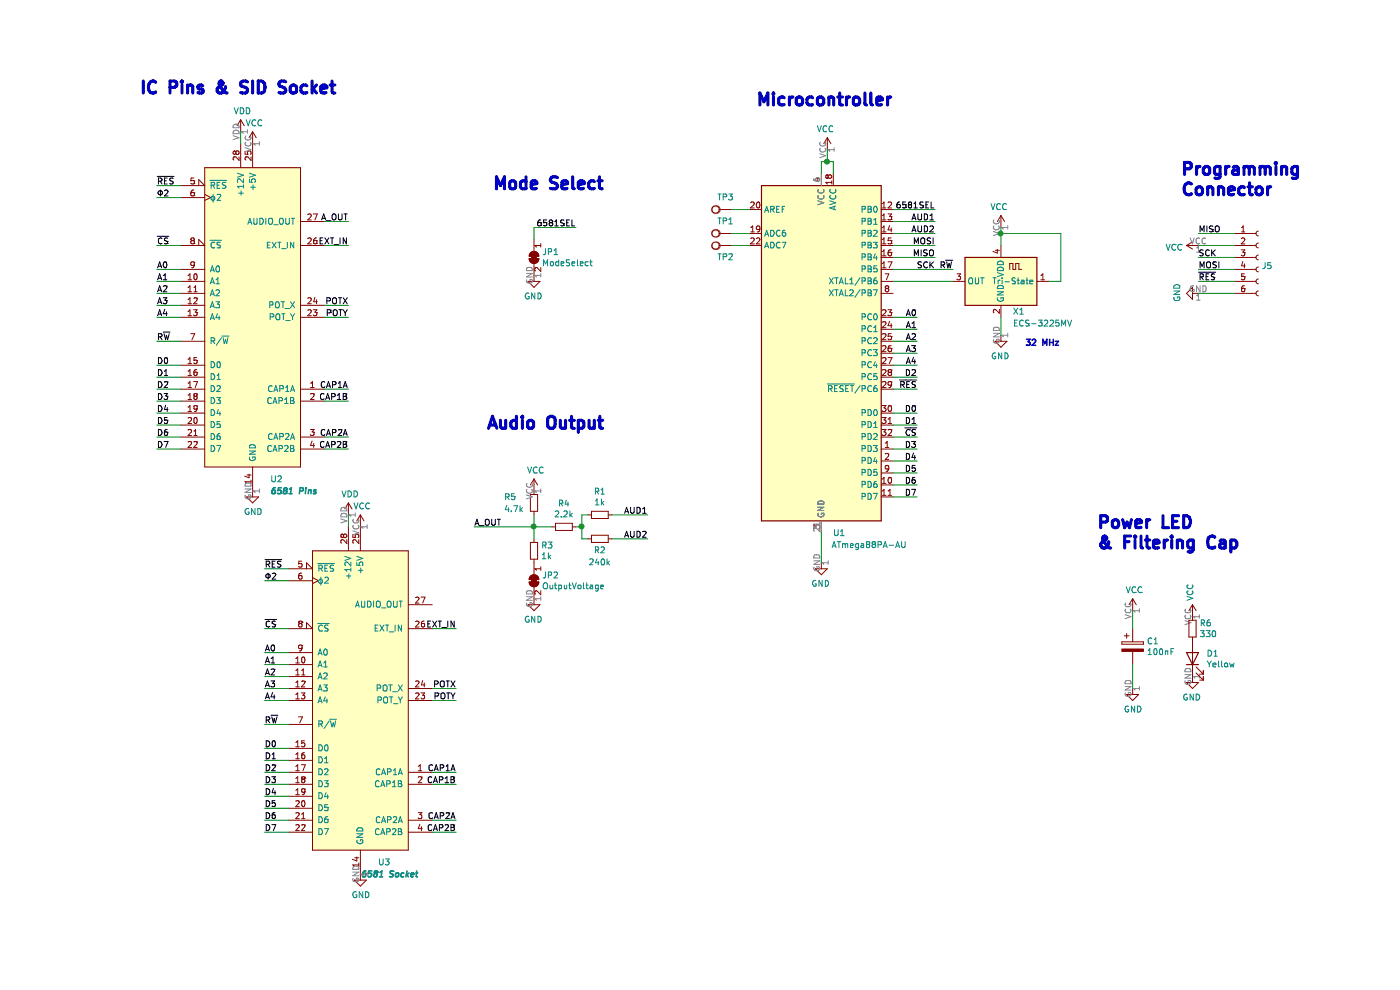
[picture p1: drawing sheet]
EESchema Schematic File Version 4
EELAYER 30 0
EELAYER END
$Descr A4 11693 8268
encoding utf-8
Sheet 1 1
Title ""
Date ""
Rev ""
Comp ""
Comment1 ""
Comment2 ""
Comment3 ""
Comment4 ""
$EndDescr
$Comp
L MCU_Microchip_ATmega:ATmega88PA-AU U1
U 1 1
P 6550 2950
F 0 "U1" H 6700 1450 50  0000 C CNN
F 1 "ATmega88PA-AU" H 6950 1350 50  0000 C CNN
F 2 "Package_QFP:TQFP-32_7x7mm_P0.8mm" H 6550 2950 50  0001 C CIN
F 3 "http://ww1.microchip.com/downloads/en/DeviceDoc/ATmega48PA_88PA_168PA-Data-Sheet-40002011A.pdf" H 6550 2950 50  0001 C CNN
	1    6550 2950
	1    0    0    -1  
$EndComp
$Comp
L Jumper:SolderJumper_2_Bridged JP1
U 1 1
P 4150 2150
F 0 "JP1" V 4104 2218 50  0000 L CNN
F 1 "ModeSelect" V 4195 2218 50  0000 L CNN
F 2 "" H 4150 2150 50  0001 C CNN
F 3 "~" H 4150 2150 50  0001 C CNN
	1    4150 2150
	0    1    1    0   
$EndComp
$Comp
L Device:LED D1
U 1 1
P 9650 5500
F 0 "D1" V 9689 5382 50  0000 R CNN
F 1 "Yellow" V 9598 5382 50  0000 R CNN
F 2 "" H 9650 5500 50  0001 C CNN
F 3 "~" H 9650 5500 50  0001 C CNN
	1    9650 5500
	0    -1   -1   0   
$EndComp
$Comp
L Connector:Conn_01x06_Female J5
U 1 1
P 10200 2150
F 0 "J5" H 10228 2080 50  0000 L CNN
F 1 "6PinConnector" H 10228 2035 50  0001 L CNN
F 2 "" H 10200 2150 50  0001 C CNN
F 3 "~" H 10200 2150 50  0001 C CNN
	1    10200 2150
	1    0    0    -1  
$EndComp
$Comp
L Device:CP C1
U 1 1
P 9150 5400
F 0 "C1" H 9268 5446 50  0000 L CNN
F 1 "100nF" H 9268 5355 50  0000 L CNN
F 2 "" H 9188 5250 50  0001 C CNN
F 3 "~" H 9150 5400 50  0001 C CNN
	1    9150 5400
	1    0    0    -1  
$EndComp
Wire Wire Line
	2100 6250 1900 6250
Wire Wire Line
	2100 6350 1900 6350
Wire Wire Line
	2100 6450 1900 6450
Wire Wire Line
	2100 6550 1900 6550
Wire Wire Line
	2100 6650 1900 6650
Wire Wire Line
	2100 6750 1900 6750
Wire Wire Line
	2100 6850 1900 6850
Wire Wire Line
	2100 6950 1900 6950
Text Label 1900 6250 0    50   ~ 0
D0
Text Label 1900 6350 0    50   ~ 0
D1
Text Label 1900 6450 0    50   ~ 0
D2
Text Label 1900 6550 0    50   ~ 0
D3
Text Label 1900 6650 0    50   ~ 0
D4
Text Label 1900 6750 0    50   ~ 0
D5
Text Label 1900 6850 0    50   ~ 0
D6
Text Label 1900 6950 0    50   ~ 0
D7
Wire Wire Line
	3300 5850 3500 5850
Wire Wire Line
	3300 5750 3500 5750
Wire Wire Line
	3300 5250 3500 5250
Wire Wire Line
	2100 4850 1900 4850
Text Label 3500 5850 2    50   ~ 0
POTY
Text Label 3500 5750 2    50   ~ 0
POTX
Text Label 3500 5250 2    50   ~ 0
EXT_IN
Wire Wire Line
	2100 4750 1900 4750
Text Label 1900 4750 0    50   ~ 0
~RES~
Text Label 1900 4850 0    50   ~ 0
Φ2
Text Notes 850  800  0    100  ~ 20
IC Pins & SID Socket
Wire Wire Line
	2100 5850 1900 5850
Wire Wire Line
	2100 5750 1900 5750
Wire Wire Line
	2100 5650 1900 5650
Wire Wire Line
	2100 5550 1900 5550
Wire Wire Line
	2100 5450 1900 5450
Wire Wire Line
	2100 5250 1900 5250
Wire Wire Line
	2100 6050 1900 6050
Wire Wire Line
	3300 6950 3500 6950
Wire Wire Line
	3300 6850 3500 6850
Wire Wire Line
	3300 6550 3500 6550
Wire Wire Line
	3300 6450 3500 6450
Text Label 1900 5850 0    50   ~ 0
A4
Text Label 1900 5750 0    50   ~ 0
A3
Text Label 1900 5650 0    50   ~ 0
A2
Text Label 1900 5550 0    50   ~ 0
A1
Text Label 1900 5450 0    50   ~ 0
A0
Text Label 1900 5250 0    50   ~ 0
~CS~
Text Label 1900 6050 0    50   ~ 0
R~W~
Text Label 3500 6950 2    50   ~ 0
CAP2B
Text Label 3500 6850 2    50   ~ 0
CAP2A
Text Label 3500 6550 2    50   ~ 0
CAP1B
Text Label 3500 6450 2    50   ~ 0
CAP1A
$Comp
L power:VCC #PWR0107
U 1 1
P 9150 5100
F 0 "#PWR0107" H 9150 4950 50  0001 C CNN
F 1 "VCC" H 9165 5273 50  0000 C CNN
F 2 "" H 9150 5100 50  0001 C CNN
F 3 "" H 9150 5100 50  0001 C CNN
	1    9150 5100
	1    0    0    -1  
$EndComp
Wire Wire Line
	9150 5100 9150 5250
$Comp
L power:GND #PWR0108
U 1 1
P 9150 5750
F 0 "#PWR0108" H 9150 5500 50  0001 C CNN
F 1 "GND" H 9155 5577 50  0000 C CNN
F 2 "" H 9150 5750 50  0001 C CNN
F 3 "" H 9150 5750 50  0001 C CNN
	1    9150 5750
	1    0    0    -1  
$EndComp
Wire Wire Line
	9150 5550 9150 5750
$Comp
L power:VCC #PWR0109
U 1 1
P 8050 1900
F 0 "#PWR0109" H 8050 1750 50  0001 C CNN
F 1 "VCC" H 8065 2073 50  0000 C CNN
F 2 "" H 8050 1900 50  0001 C CNN
F 3 "" H 8050 1900 50  0001 C CNN
	1    8050 1900
	-1   0    0    -1  
$EndComp
Wire Wire Line
	8050 1900 8050 1950
Wire Wire Line
	8450 2350 8550 2350
Wire Wire Line
	8550 2350 8550 1950
Wire Wire Line
	8550 1950 8050 1950
Connection ~ 8050 1950
Wire Wire Line
	8050 1950 8050 2050
$Comp
L power:GND #PWR0110
U 1 1
P 8050 2800
F 0 "#PWR0110" H 8050 2550 50  0001 C CNN
F 1 "GND" H 8055 2627 50  0000 C CNN
F 2 "" H 8050 2800 50  0001 C CNN
F 3 "" H 8050 2800 50  0001 C CNN
	1    8050 2800
	-1   0    0    -1  
$EndComp
Wire Wire Line
	8050 2650 8050 2800
$Comp
L Oscillator:ECS-2520MV-xxx-xx X1
U 1 1
P 8050 2350
F 0 "X1" H 7950 2100 50  0000 R CNN
F 1 "ECS-3225MV" H 7950 2000 50  0000 R CNN
F 2 "Oscillator:Oscillator_SMD_ECS_2520MV-xxx-xx-4Pin_2.5x2.0mm" H 8500 2000 50  0001 C CNN
F 3 "https://www.ecsxtal.com/store/pdf/ECS-2520MV.pdf" H 7875 2475 50  0001 C CNN
	1    8050 2350
	-1   0    0    -1  
$EndComp
Wire Wire Line
	7650 2350 7150 2350
$Comp
L power:VCC #PWR0111
U 1 1
P 6600 1250
F 0 "#PWR0111" H 6600 1100 50  0001 C CNN
F 1 "VCC" H 6615 1423 50  0000 C CNN
F 2 "" H 6600 1250 50  0001 C CNN
F 3 "" H 6600 1250 50  0001 C CNN
	1    6600 1250
	-1   0    0    -1  
$EndComp
Wire Wire Line
	6600 1250 6600 1350
Wire Wire Line
	6600 1350 6550 1350
Wire Wire Line
	6550 1350 6550 1450
Wire Wire Line
	6600 1350 6650 1350
Wire Wire Line
	6650 1350 6650 1450
Connection ~ 6600 1350
$Comp
L Device:R_Small R6
U 1 1
P 9650 5250
F 0 "R6" H 9709 5296 50  0000 L CNN
F 1 "330" H 9709 5205 50  0000 L CNN
F 2 "" H 9650 5250 50  0001 C CNN
F 3 "~" H 9650 5250 50  0001 C CNN
	1    9650 5250
	1    0    0    -1  
$EndComp
$Comp
L power:GND #PWR0112
U 1 1
P 6550 4700
F 0 "#PWR0112" H 6550 4450 50  0001 C CNN
F 1 "GND" H 6555 4527 50  0000 C CNN
F 2 "" H 6550 4700 50  0001 C CNN
F 3 "" H 6550 4700 50  0001 C CNN
	1    6550 4700
	-1   0    0    -1  
$EndComp
Wire Wire Line
	6550 4450 6550 4700
Wire Wire Line
	7150 3750 7350 3750
Wire Wire Line
	7150 3850 7350 3850
Wire Wire Line
	7150 3650 7350 3650
Wire Wire Line
	7150 3550 7350 3550
Wire Wire Line
	7150 3450 7350 3450
Wire Wire Line
	7150 3950 7350 3950
Wire Wire Line
	7150 4050 7350 4050
Wire Wire Line
	7150 4150 7350 4150
Text Label 7350 3450 2    50   ~ 0
D0
Text Label 7350 3550 2    50   ~ 0
D1
Text Label 7350 3650 2    50   ~ 0
~CS~
Text Label 7350 3750 2    50   ~ 0
D3
Text Label 7350 3850 2    50   ~ 0
D4
Text Label 7350 3950 2    50   ~ 0
D5
Text Label 7350 4050 2    50   ~ 0
D6
Text Label 7350 4150 2    50   ~ 0
D7
Wire Wire Line
	7150 2650 7350 2650
Wire Wire Line
	7150 2750 7350 2750
Wire Wire Line
	7150 2850 7350 2850
Wire Wire Line
	7150 2950 7350 2950
Wire Wire Line
	7150 3050 7350 3050
Wire Wire Line
	7150 3150 7350 3150
Wire Wire Line
	7150 3250 7350 3250
Text Label 7500 1750 2    50   ~ 0
6581SEL
Text Label 7500 1850 2    50   ~ 0
AUD1
Wire Wire Line
	7150 1750 7500 1750
Wire Wire Line
	7150 1850 7500 1850
Wire Wire Line
	7150 1950 7500 1950
Wire Wire Line
	7150 2050 7500 2050
Wire Wire Line
	7150 2150 7500 2150
Text Label 7500 1950 2    50   ~ 0
AUD2
Text Label 7500 2050 2    50   ~ 0
MOSI
Text Label 7500 2150 2    50   ~ 0
MISO
Text Label 7500 2250 2    50   ~ 0
SCK
Text Label 7350 2650 2    50   ~ 0
A0
Text Label 7350 2750 2    50   ~ 0
A1
Text Label 7350 2850 2    50   ~ 0
A2
Text Label 7350 2950 2    50   ~ 0
A3
Text Label 7350 3050 2    50   ~ 0
A4
Text Label 7350 3150 2    50   ~ 0
D2
Text Label 7350 3250 2    50   ~ 0
~RES~
$Comp
L Connector:TestPoint TP1
U 1 1
P 5800 1950
F 0 "TP1" V 5900 2000 50  0000 C CNN
F 1 "TestPoint" V 5904 2022 50  0001 C CNN
F 2 "" H 6000 1950 50  0001 C CNN
F 3 "~" H 6000 1950 50  0001 C CNN
	1    5800 1950
	0    -1   -1   0   
$EndComp
$Comp
L Connector:TestPoint TP2
U 1 1
P 5800 2050
F 0 "TP2" V 5700 2100 50  0000 C CNN
F 1 "TestPoint" V 5904 2122 50  0001 C CNN
F 2 "" H 6000 2050 50  0001 C CNN
F 3 "~" H 6000 2050 50  0001 C CNN
	1    5800 2050
	0    -1   -1   0   
$EndComp
$Comp
L Connector:TestPoint TP3
U 1 1
P 5800 1750
F 0 "TP3" V 5900 1800 50  0000 C CNN
F 1 "TestPoint" V 5904 1822 50  0001 C CNN
F 2 "" H 6000 1750 50  0001 C CNN
F 3 "~" H 6000 1750 50  0001 C CNN
	1    5800 1750
	0    -1   -1   0   
$EndComp
Wire Wire Line
	5800 1750 5950 1750
Wire Wire Line
	5950 1950 5800 1950
Wire Wire Line
	5800 2050 5950 2050
Wire Wire Line
	7150 2250 7650 2250
Text Label 7650 2250 2    50   ~ 0
R~W~
$Comp
L power:GND #PWR0113
U 1 1
P 9700 2450
F 0 "#PWR0113" H 9700 2200 50  0001 C CNN
F 1 "GND" H 9705 2277 50  0000 C CNN
F 2 "" H 9700 2450 50  0001 C CNN
F 3 "" H 9700 2450 50  0001 C CNN
	1    9700 2450
	0    1    -1   0   
$EndComp
Wire Wire Line
	10000 2450 9700 2450
Wire Wire Line
	10000 2350 9700 2350
Wire Wire Line
	10000 2250 9700 2250
Wire Wire Line
	10000 2150 9700 2150
Wire Wire Line
	10000 2050 9700 2050
Wire Wire Line
	10000 1950 9700 1950
$Comp
L power:VCC #PWR0114
U 1 1
P 9700 2050
F 0 "#PWR0114" H 9700 1900 50  0001 C CNN
F 1 "VCC" V 9715 2177 50  0000 L CNN
F 2 "" H 9700 2050 50  0001 C CNN
F 3 "" H 9700 2050 50  0001 C CNN
	1    9700 2050
	0    -1   1    0   
$EndComp
Text Label 9700 1950 0    50   ~ 0
MISO
Text Label 9700 2150 0    50   ~ 0
SCK
Text Label 9700 2250 0    50   ~ 0
MOSI
Text Label 9700 2350 0    50   ~ 0
~RES~
Text Notes 9550 1650 0    100  ~ 20
Programming\nConnector
Text Notes 6000 900  0    100  ~ 20
Microcontroller
Text Notes 8850 4600 0    100  ~ 20
Power LED\n& Filtering Cap
$Comp
L power:VCC #PWR0115
U 1 1
P 9650 5150
F 0 "#PWR0115" H 9650 5000 50  0001 C CNN
F 1 "VCC" V 9665 5277 50  0000 L CNN
F 2 "" H 9650 5150 50  0001 C CNN
F 3 "" H 9650 5150 50  0001 C CNN
	1    9650 5150
	-1   0    0    -1  
$EndComp
$Comp
L power:GND #PWR0116
U 1 1
P 9650 5650
F 0 "#PWR0116" H 9650 5400 50  0001 C CNN
F 1 "GND" H 9655 5477 50  0000 C CNN
F 2 "" H 9650 5650 50  0001 C CNN
F 3 "" H 9650 5650 50  0001 C CNN
	1    9650 5650
	-1   0    0    -1  
$EndComp
Text Notes 8250 2900 0    50   ~ 10
32 MHz\n
Text Notes 3750 3600 0    100  ~ 20
Audio Output
$Comp
L Device:R_Small R1
U 1 1
P 4700 4300
F 0 "R1" V 4504 4300 50  0000 C CNN
F 1 "1k" V 4595 4300 50  0000 C CNN
F 2 "" H 4700 4300 50  0001 C CNN
F 3 "~" H 4700 4300 50  0001 C CNN
	1    4700 4300
	0    1    1    0   
$EndComp
Wire Wire Line
	4800 4300 5100 4300
$Comp
L Device:R_Small R2
U 1 1
P 4700 4500
F 0 "R2" V 4600 4500 50  0000 C CNN
F 1 "240k" V 4500 4500 50  0000 C CNN
F 2 "" H 4700 4500 50  0001 C CNN
F 3 "~" H 4700 4500 50  0001 C CNN
	1    4700 4500
	0    -1   -1   0   
$EndComp
Wire Wire Line
	4800 4500 5100 4500
$Comp
L Device:R_Small R4
U 1 1
P 4400 4400
F 0 "R4" V 4204 4400 50  0000 C CNN
F 1 "2.2k" V 4295 4400 50  0000 C CNN
F 2 "" H 4400 4400 50  0001 C CNN
F 3 "~" H 4400 4400 50  0001 C CNN
	1    4400 4400
	0    1    1    0   
$EndComp
Wire Wire Line
	4600 4300 4550 4300
Wire Wire Line
	4550 4300 4550 4400
Wire Wire Line
	4550 4500 4600 4500
Wire Wire Line
	4550 4400 4500 4400
Connection ~ 4550 4400
Wire Wire Line
	4550 4400 4550 4500
$Comp
L Device:R_Small R5
U 1 1
P 4150 4200
F 0 "R5" H 3900 4250 50  0000 L CNN
F 1 "4.7k" H 3900 4150 50  0000 L CNN
F 2 "" H 4150 4200 50  0001 C CNN
F 3 "~" H 4150 4200 50  0001 C CNN
	1    4150 4200
	1    0    0    -1  
$EndComp
$Comp
L Device:R_Small R3
U 1 1
P 4150 4600
F 0 "R3" H 4209 4646 50  0000 L CNN
F 1 "1k" H 4209 4555 50  0000 L CNN
F 2 "" H 4150 4600 50  0001 C CNN
F 3 "~" H 4150 4600 50  0001 C CNN
	1    4150 4600
	1    0    0    -1  
$EndComp
Wire Wire Line
	4300 4400 4150 4400
Wire Wire Line
	4150 4400 4150 4300
Wire Wire Line
	4150 4400 4150 4500
Connection ~ 4150 4400
$Comp
L Jumper:SolderJumper_2_Bridged JP2
U 1 1
P 4150 4850
F 0 "JP2" V 4104 4918 50  0000 L CNN
F 1 "OutputVoltage" V 4195 4918 50  0000 L CNN
F 2 "" H 4150 4850 50  0001 C CNN
F 3 "~" H 4150 4850 50  0001 C CNN
	1    4150 4850
	0    1    1    0   
$EndComp
$Comp
L power:VCC #PWR0117
U 1 1
P 4150 4100
F 0 "#PWR0117" H 4150 3950 50  0001 C CNN
F 1 "VCC" H 4165 4273 50  0000 C CNN
F 2 "" H 4150 4100 50  0001 C CNN
F 3 "" H 4150 4100 50  0001 C CNN
	1    4150 4100
	1    0    0    -1  
$EndComp
$Comp
L power:GND #PWR0118
U 1 1
P 4150 5000
F 0 "#PWR0118" H 4150 4750 50  0001 C CNN
F 1 "GND" H 4155 4827 50  0000 C CNN
F 2 "" H 4150 5000 50  0001 C CNN
F 3 "" H 4150 5000 50  0001 C CNN
	1    4150 5000
	-1   0    0    -1  
$EndComp
Wire Wire Line
	4150 4400 3650 4400
Text Label 3650 4400 0    50   ~ 0
A_OUT
Text Label 5100 4300 2    50   ~ 0
AUD1
Text Label 5100 4500 2    50   ~ 0
AUD2
Text Notes 3800 1600 0    100  ~ 20
Mode Select
Wire Wire Line
	4150 2000 4150 1900
Wire Wire Line
	4150 1900 4500 1900
Text Label 4500 1900 2    50   ~ 0
6581SEL
$Comp
L power:GND #PWR0119
U 1 1
P 4150 2300
F 0 "#PWR0119" H 4150 2050 50  0001 C CNN
F 1 "GND" H 4155 2127 50  0000 C CNN
F 2 "" H 4150 2300 50  0001 C CNN
F 3 "" H 4150 2300 50  0001 C CNN
	1    4150 2300
	-1   0    0    -1  
$EndComp
$Comp
L Nano-SwinSIDb-rescue:6581-65xx U3
U 1 1
P 2700 5850
F 0 "U3" H 2900 4500 50  0000 C CNN
F 1 "6581 Socket" H 2950 4400 50  0000 C CIB
F 2 "" H 2700 6000 50  0001 C CNN
F 3 "http://www.6502.org/documents/datasheets/mos/mos_6581_sid.pdf" H 2700 6000 50  0001 C CNN
	1    2700 5850
	1    0    0    -1  
$EndComp
$Comp
L power:VDD #PWR0101
U 1 1
P 2600 4300
F 0 "#PWR0101" H 2600 4150 50  0001 C CNN
F 1 "VDD" H 2615 4473 50  0000 C CNN
F 2 "" H 2600 4300 50  0001 C CNN
F 3 "" H 2600 4300 50  0001 C CNN
	1    2600 4300
	1    0    0    -1  
$EndComp
$Comp
L power:VCC #PWR0102
U 1 1
P 2700 4400
F 0 "#PWR0102" H 2700 4250 50  0001 C CNN
F 1 "VCC" H 2715 4573 50  0000 C CNN
F 2 "" H 2700 4400 50  0001 C CNN
F 3 "" H 2700 4400 50  0001 C CNN
	1    2700 4400
	1    0    0    -1  
$EndComp
Wire Wire Line
	2600 4300 2600 4400
$Comp
L power:GND #PWR0103
U 1 1
P 2700 7300
F 0 "#PWR0103" H 2700 7050 50  0001 C CNN
F 1 "GND" H 2705 7127 50  0000 C CNN
F 2 "" H 2700 7300 50  0001 C CNN
F 3 "" H 2700 7300 50  0001 C CNN
	1    2700 7300
	1    0    0    -1  
$EndComp
Wire Wire Line
	1200 3050 1000 3050
Wire Wire Line
	1200 3150 1000 3150
Wire Wire Line
	1200 3250 1000 3250
Wire Wire Line
	1200 3350 1000 3350
Wire Wire Line
	1200 3450 1000 3450
Wire Wire Line
	1200 3550 1000 3550
Wire Wire Line
	1200 3650 1000 3650
Wire Wire Line
	1200 3750 1000 3750
Text Label 1000 3050 0    50   ~ 0
D0
Text Label 1000 3150 0    50   ~ 0
D1
Text Label 1000 3250 0    50   ~ 0
D2
Text Label 1000 3350 0    50   ~ 0
D3
Text Label 1000 3450 0    50   ~ 0
D4
Text Label 1000 3550 0    50   ~ 0
D5
Text Label 1000 3650 0    50   ~ 0
D6
Text Label 1000 3750 0    50   ~ 0
D7
Wire Wire Line
	2400 2650 2600 2650
Wire Wire Line
	2400 2550 2600 2550
Wire Wire Line
	2400 2050 2600 2050
Wire Wire Line
	1200 1650 1000 1650
Wire Wire Line
	2400 1850 2600 1850
Text Label 2600 2650 2    50   ~ 0
POTY
Text Label 2600 2550 2    50   ~ 0
POTX
Text Label 2600 2050 2    50   ~ 0
EXT_IN
Text Label 2600 1850 2    50   ~ 0
A_OUT
Wire Wire Line
	1200 1550 1000 1550
Text Label 1000 1550 0    50   ~ 0
~RES~
Text Label 1000 1650 0    50   ~ 0
Φ2
Wire Wire Line
	1200 2650 1000 2650
Wire Wire Line
	1200 2550 1000 2550
Wire Wire Line
	1200 2450 1000 2450
Wire Wire Line
	1200 2350 1000 2350
Wire Wire Line
	1200 2250 1000 2250
Wire Wire Line
	1200 2050 1000 2050
Wire Wire Line
	1200 2850 1000 2850
Wire Wire Line
	2400 3750 2600 3750
Wire Wire Line
	2400 3650 2600 3650
Wire Wire Line
	2400 3350 2600 3350
Wire Wire Line
	2400 3250 2600 3250
Text Label 1000 2650 0    50   ~ 0
A4
Text Label 1000 2550 0    50   ~ 0
A3
Text Label 1000 2450 0    50   ~ 0
A2
Text Label 1000 2350 0    50   ~ 0
A1
Text Label 1000 2250 0    50   ~ 0
A0
Text Label 1000 2050 0    50   ~ 0
~CS~
Text Label 1000 2850 0    50   ~ 0
R~W~
Text Label 2600 3750 2    50   ~ 0
CAP2B
Text Label 2600 3650 2    50   ~ 0
CAP2A
Text Label 2600 3350 2    50   ~ 0
CAP1B
Text Label 2600 3250 2    50   ~ 0
CAP1A
$Comp
L Nano-SwinSIDb-rescue:6581-65xx U2
U 1 1
P 1800 2650
F 0 "U2" H 2000 1300 50  0000 C CNN
F 1 "6581 Pins" H 2150 1200 50  0000 C CIB
F 2 "" H 1800 2800 50  0001 C CNN
F 3 "http://www.6502.org/documents/datasheets/mos/mos_6581_sid.pdf" H 1800 2800 50  0001 C CNN
	1    1800 2650
	1    0    0    -1  
$EndComp
$Comp
L power:VDD #PWR0104
U 1 1
P 1700 1100
F 0 "#PWR0104" H 1700 950 50  0001 C CNN
F 1 "VDD" H 1715 1273 50  0000 C CNN
F 2 "" H 1700 1100 50  0001 C CNN
F 3 "" H 1700 1100 50  0001 C CNN
	1    1700 1100
	1    0    0    -1  
$EndComp
$Comp
L power:VCC #PWR0105
U 1 1
P 1800 1200
F 0 "#PWR0105" H 1800 1050 50  0001 C CNN
F 1 "VCC" H 1815 1373 50  0000 C CNN
F 2 "" H 1800 1200 50  0001 C CNN
F 3 "" H 1800 1200 50  0001 C CNN
	1    1800 1200
	1    0    0    -1  
$EndComp
Wire Wire Line
	1700 1100 1700 1200
$Comp
L power:GND #PWR0106
U 1 1
P 1800 4100
F 0 "#PWR0106" H 1800 3850 50  0001 C CNN
F 1 "GND" H 1805 3927 50  0000 C CNN
F 2 "" H 1800 4100 50  0001 C CNN
F 3 "" H 1800 4100 50  0001 C CNN
	1    1800 4100
	1    0    0    -1  
$EndComp
$EndSCHEMATC
